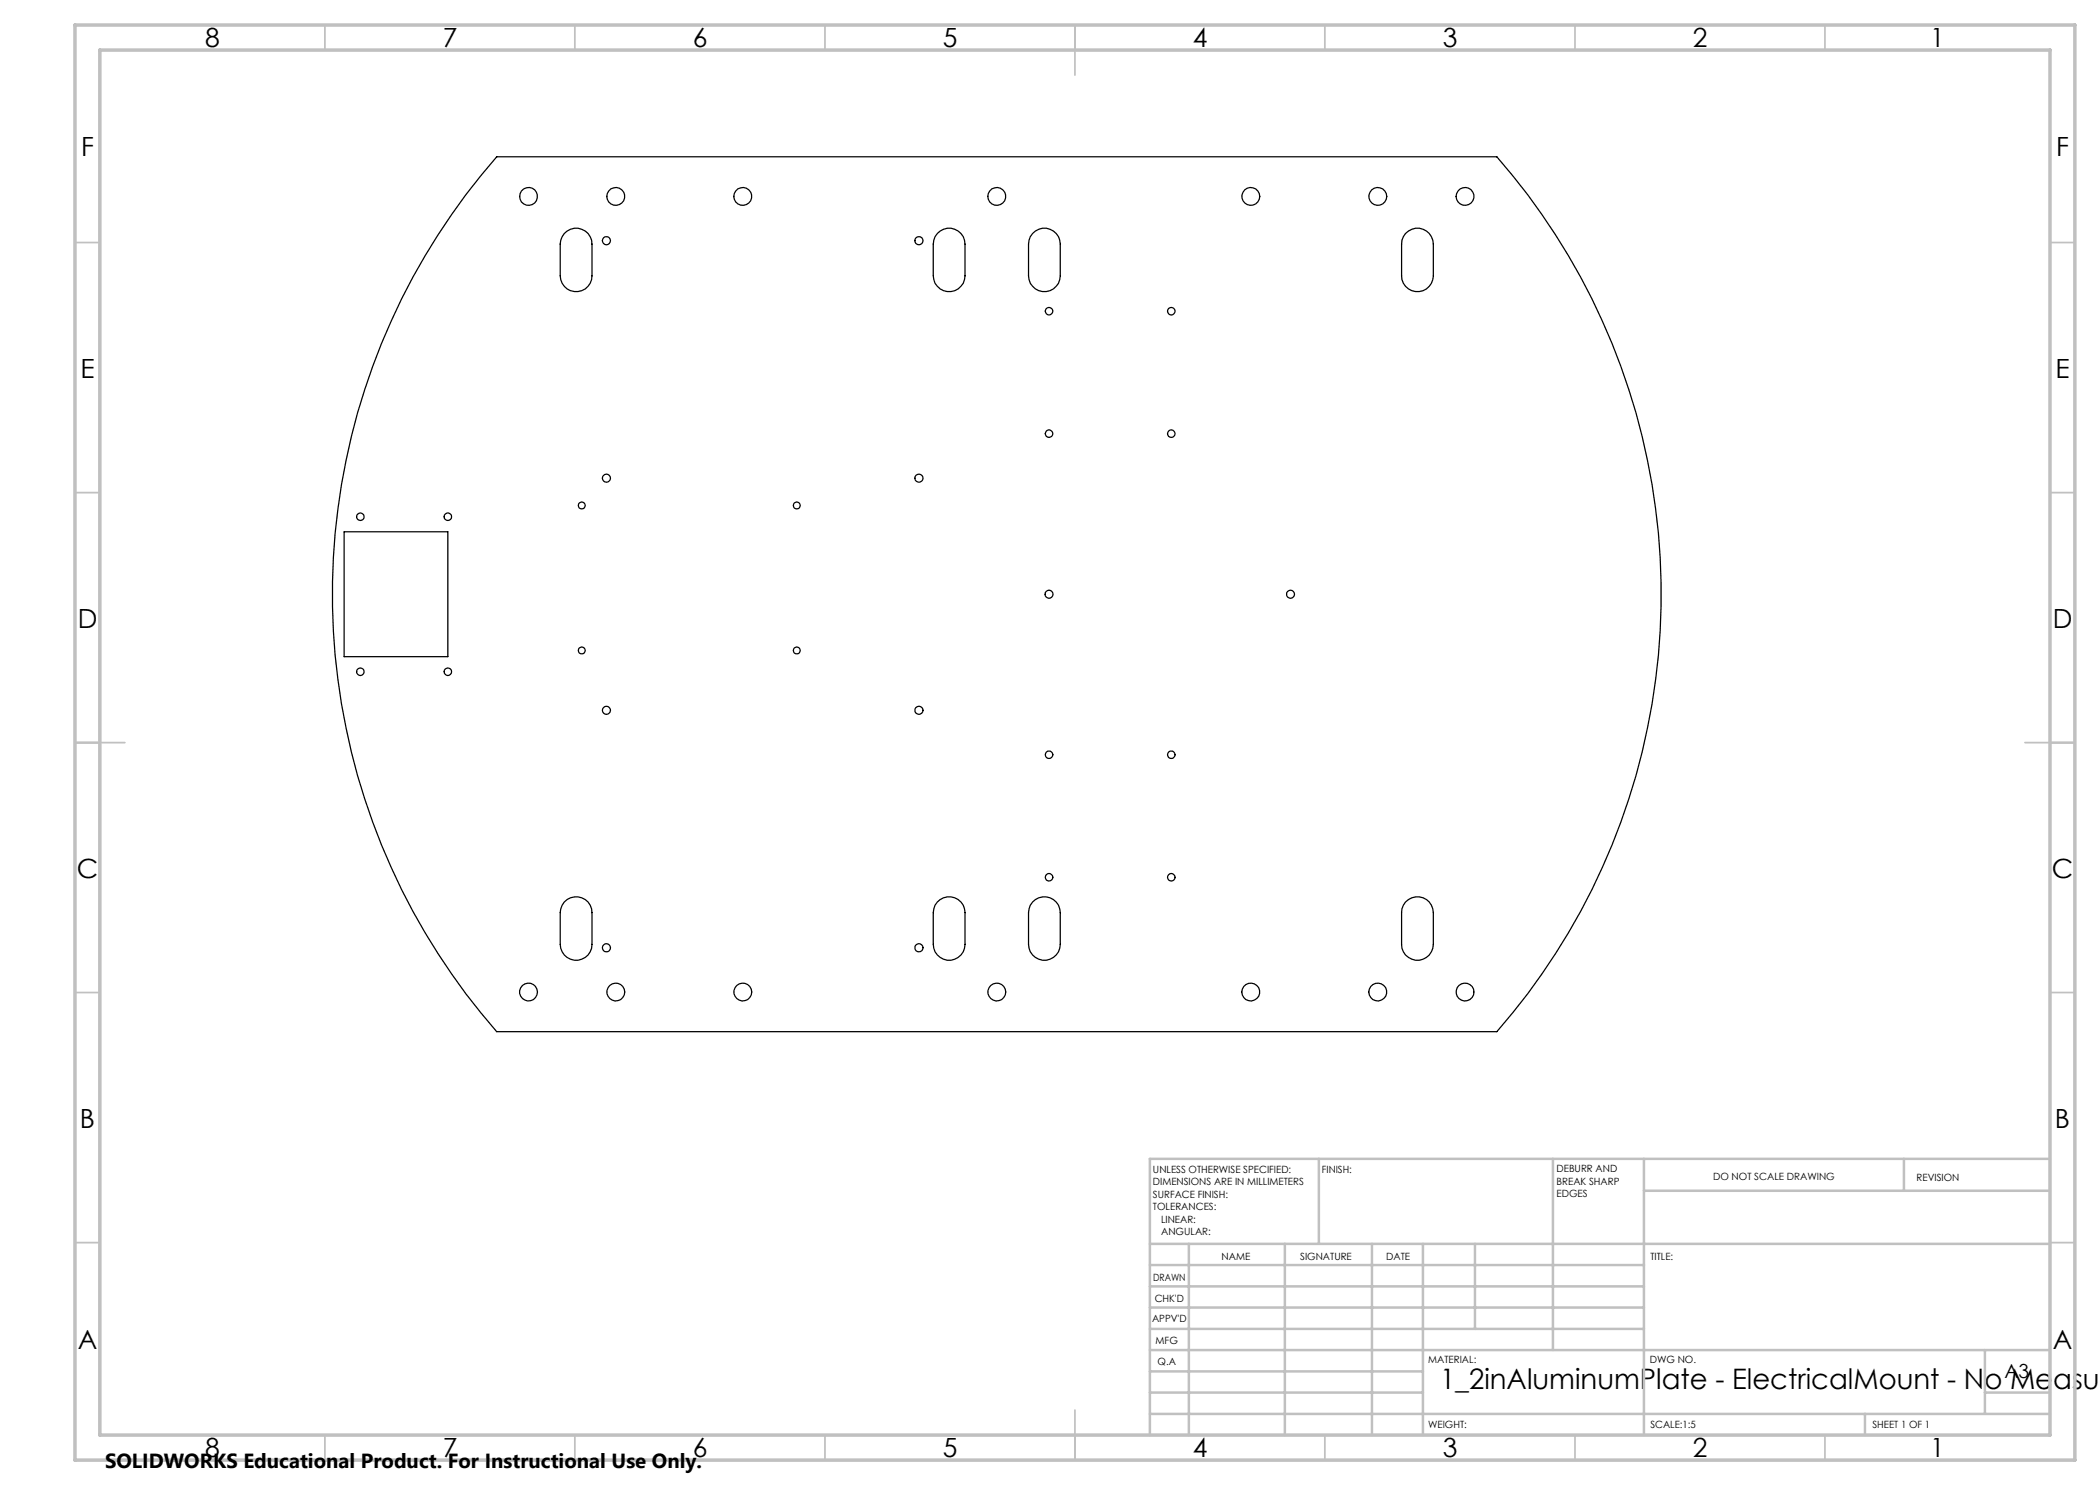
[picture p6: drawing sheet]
<svg xmlns="http://www.w3.org/2000/svg" width="420mm" height="297mm" viewBox="0 0 420 297" stroke-linecap="round" stroke-linejoin="round" font-family="sans-serif">
<g fill="none" stroke="#000" stroke-width=".25">
<path d="M99.3 31.4h200.1a132.9 132.9 0 0 1 0 174.9h-200.1a132.9 132.9 0 0 1 0-174.9zM112.9 46.7a3.2 3.2 0 0 1 3.5-.8 3.2 3.2 0 0 1 2 2.9v6.4a3.2 3.2 0 0 1-3.2 3.1 3.2 3.2 0 0 1-3.2-3.1v-6.4l.1-.8zM187.5 46.7a3.2 3.2 0 0 1 3.5-.8 3.2 3.2 0 0 1 2 2.9v6.4a3.2 3.2 0 0 1-3.2 3.1 3.2 3.2 0 0 1-3.1-3.1v-6.4l.3-1.5zM206.5 46.7a3.2 3.2 0 0 1 3.5-.8 3.2 3.2 0 0 1 2.1 2.9v6.4a3.2 3.2 0 0 1-3.2 3.1 3.2 3.2 0 0 1-3.2-3.1v-6.4l.4-1.5zM281.1 46.7a3.2 3.2 0 0 1 3.5-.8 3.2 3.2 0 0 1 2.1 2.9v6.4a3.2 3.2 0 0 1-3.2 3.1 3.2 3.2 0 0 1-3.2-3.1l.1-7.2zM68.8 106.4h20.8v24.9h-20.8zM112.9 180.4a3.2 3.2 0 0 1 3.5-.8 3.2 3.2 0 0 1 2 2.9v6.4a3.2 3.2 0 0 1-3.2 3.2 3.2 3.2 0 0 1-3.2-3.2v-6.4l.4-1.5zM187.5 180.4a3.2 3.2 0 0 1 3.5-.8 3.2 3.2 0 0 1 2 2.9v6.4a3.2 3.2 0 0 1-3.2 3.2 3.2 3.2 0 0 1-3.1-3.2v-6.4l.3-1.5zM206.5 180.4a3.2 3.2 0 0 1 3.5-.8 3.2 3.2 0 0 1 2.1 2.9v6.4a3.2 3.2 0 0 1-3.2 3.2 3.2 3.2 0 0 1-3.2-3.2v-6.4l.4-1.5zM281.1 180.4a3.2 3.2 0 0 1 3.5-.8 3.2 3.2 0 0 1 2.1 2.9v6.4a3.2 3.2 0 0 1-3.2 3.2 3.2 3.2 0 0 1-3.2-3.2v-6.4l.1-.7z"/>
<circle cx="105.7" cy="39.3" r="1.79"/>
<circle cx="123.1" cy="39.3" r="1.79"/>
<circle cx="148.5" cy="39.3" r="1.79"/>
<circle cx="199.3" cy="39.3" r="1.79"/>
<circle cx="250.2" cy="39.3" r="1.79"/>
<circle cx="275.6" cy="39.3" r="1.79"/>
<circle cx="293" cy="39.3" r="1.79"/>
<circle cx="121.3" cy="48.1" r=".81"/>
<circle cx="183.8" cy="48.1" r=".81"/>
<circle cx="209.8" cy="62.2" r=".75"/>
<circle cx="234.3" cy="62.2" r=".75"/>
<circle cx="121.3" cy="95.6" r=".81"/>
<circle cx="183.8" cy="95.6" r=".8"/>
<circle cx="209.8" cy="86.7" r=".74"/>
<circle cx="234.2" cy="86.7" r=".74"/>
<circle cx="72.1" cy="103.3" r=".74"/>
<circle cx="89.6" cy="103.3" r=".74"/>
<circle cx="116.4" cy="101.1" r=".69"/>
<circle cx="159.4" cy="101.1" r=".69"/>
<circle cx="209.8" cy="118.9" r=".79"/>
<circle cx="258.1" cy="118.9" r=".79"/>
<circle cx="72.1" cy="134.3" r=".75"/>
<circle cx="89.6" cy="134.3" r=".75"/>
<circle cx="116.4" cy="130.1" r=".69"/>
<circle cx="159.4" cy="130.1" r=".69"/>
<circle cx="121.3" cy="142.1" r=".81"/>
<circle cx="183.8" cy="142.1" r=".81"/>
<circle cx="209.8" cy="150.9" r=".76"/>
<circle cx="234.3" cy="150.9" r=".76"/>
<circle cx="209.8" cy="175.5" r=".76"/>
<circle cx="234.3" cy="175.5" r=".76"/>
<circle cx="105.7" cy="198.4" r="1.78"/>
<circle cx="121.3" cy="189.6" r=".81"/>
<circle cx="123.2" cy="198.4" r="1.78"/>
<circle cx="148.6" cy="198.4" r="1.78"/>
<circle cx="183.8" cy="189.6" r=".82"/>
<circle cx="199.4" cy="198.4" r="1.78"/>
<circle cx="250.1" cy="198.4" r="1.78"/>
<circle cx="275.5" cy="198.4" r="1.78"/>
<circle cx="293" cy="198.4" r="1.78"/>
</g>
<g fill="none" stroke="#c0c0c0" stroke-width=".35">
<path d="M65 5v5M115 5v5M165 5v5M215 5v10M265 5v5M315 5v5M365 5v5M15 48.5h5M410 48.5h5M15 98.5h5M410 98.5h5M15 148.5h10"/>
<path d="M405 148.5h10M15 198.5h5M410 198.5h5M15 248.5h5M410 248.5h5M65 287v5M115 287v5M165 287v5M215 282v10M265 287v5M315 287v5M365 287v5"/>
</g>
<g fill="none" stroke="#c0c0c0" stroke-width=".5">
<path d="M263.8 231.8v17M310.6 231.8v38.2M328.8 231.8v55.2M328.8 238.2h81.2M380.8 231.8v6.4M410 231.8h-180v55.2M230 248.8h180M230 257.3h98.8M230 253h98.8M237.8 248.8v38.2M257 248.8v38.2M274.4 248.8v38.2"/>
<path d="M284.6 248.8v38.2M295 248.8v17M230 265.8h98.8M230 261.5h98.8M230 278.5h54.6M230 274.3h54.6M230 270h180M397 278.5h13M397 270v12.8M230 282.8h180M373 282.8v4.2"/>
</g>
<path d="M15 5h400v287h-400zM20 10h390v277h-390z" fill="none" stroke="#c0c0c0" stroke-width=".7"/>
<text font-size="5.6" x="288" y="277.9">1_2inAluminumPlate - ElectricalMount - No Measur</text>
<g font-size="5.3">
<text x="41" y="9.5">8</text>
<text x="88.5" y="9.5">7</text>
<text x="138.5" y="9.5">6</text>
<text x="188.5" y="9.5">5</text>
<text x="238.5" y="9.5">4</text>
<text x="288.5" y="9.5">3</text>
<text x="338.5" y="9.5">2</text>
<text x="386" y="9.5">1</text>
<text x="16.2" y="31.2">F</text>
<text x="411.2" y="31.2">F</text>
<text x="16.1" y="75.5">E</text>
<text x="411.1" y="75.5">E</text>
<text x="15.5" y="125.5">D</text>
<text x="410.5" y="125.5">D</text>
<text x="15.4" y="175.5">C</text>
<text x="410.4" y="175.5">C</text>
<text x="16" y="225.5">B</text>
<text x="411" y="225.5">B</text>
<text x="15.5" y="269.7">A</text>
<text x="410.5" y="269.7">A</text>
<text x="41" y="291.5">8</text>
<text x="88.5" y="291.5">7</text>
<text x="138.5" y="291.5">6</text>
<text x="188.5" y="291.5">5</text>
<text x="238.5" y="291.5">4</text>
<text x="288.5" y="291.5">3</text>
<text x="338.5" y="291.5">2</text>
<text x="386" y="291.5">1</text>
</g>
<text font-size="4.1" x="21" y="293.7">SOLIDWORKS Educational Product. For Instructional Use Only.</text>
<text font-size="3.9" x="400.9" y="275.5">A3</text>
<g font-size="2">
<text x="230.6" y="234.6">UNLESS OTHERWISE SPECIFIED:</text>
<text x="230.6" y="237.1">DIMENSIONS ARE IN MILLIMETERS</text>
<text x="230.6" y="239.6">SURFACE FINISH:</text>
<text x="264.4" y="234.6">FINISH:</text>
<text x="311.3" y="234.5">DEBURR AND</text>
<text x="311.3" y="237">BREAK SHARP</text>
<text x="311.3" y="239.5">EDGES</text>
<text x="342.6" y="236">DO NOT SCALE DRAWING</text>
<text x="383.3" y="236.2">REVISION</text>
<text x="230.6" y="242.1">TOLERANCES:</text>
<text x="232.2" y="244.6">LINEAR:</text>
<text x="232.2" y="247.1">ANGULAR:</text>
<text x="244.3" y="252">NAME</text>
<text x="260" y="251.9">SIGNATURE</text>
<text x="277.2" y="251.9">DATE</text>
<text x="330.1" y="251.9">TITLE:</text>
<text x="230.6" y="256.1">DRAWN</text>
<text x="230.9" y="260.3">CHK'D</text>
<text x="230.4" y="264.4">APPV'D</text>
<text x="231.1" y="268.8">MFG</text>
<text x="231.5" y="273">Q.A</text>
<text x="285.6" y="272.5">MATERIAL:</text>
<text x="330" y="272.5">DWG NO.</text>
<text x="285.6" y="285.5">WEIGHT:</text>
<text x="330.1" y="285.6">SCALE:1:5</text>
<text x="374.5" y="285.6">SHEET 1 OF 1</text>
</g>
</svg>
